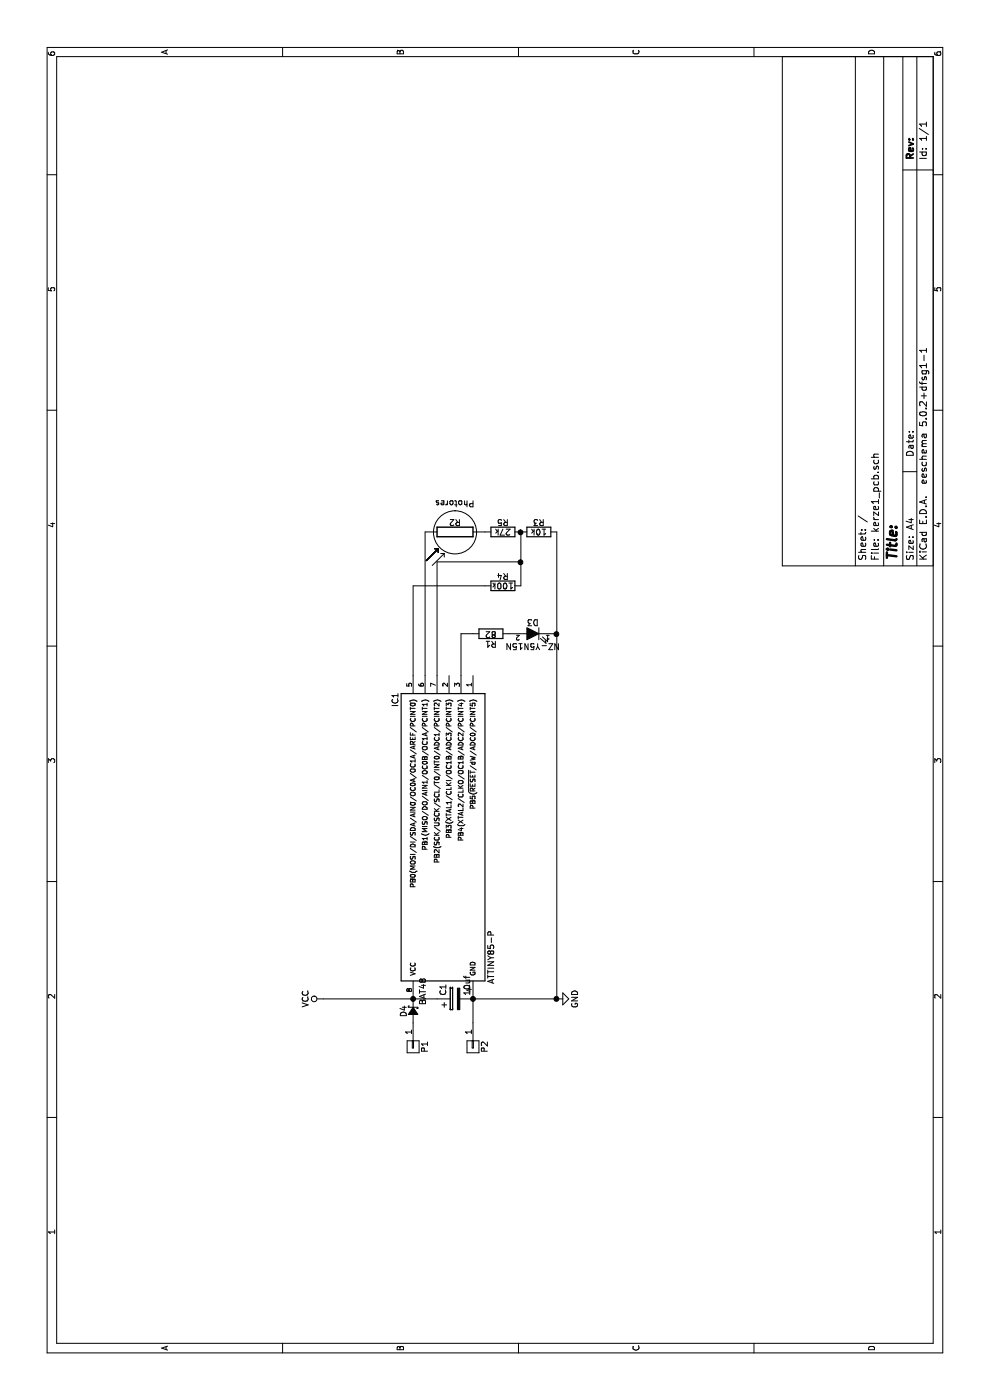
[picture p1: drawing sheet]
EESchema Schematic File Version 4
LIBS:kerze1_pcb-cache
EELAYER 26 0
EELAYER END
$Descr A4 11693 8268
encoding utf-8
Sheet 1 1
Title ""
Date ""
Rev ""
Comp ""
Comment1 ""
Comment2 ""
Comment3 ""
Comment4 ""
$EndDescr
$Comp
L kerze1_pcb-rescue:ATTINY85-P IC1
U 1 1
P 4700 3700
F 0 "IC1" H 3550 4100 50  0000 C CNN
F 1 "ATTINY85-P" H 5700 3300 50  0000 C CNN
F 2 "Housings_DIP:DIP-8_W7.62mm_LongPads" H 5700 3700 50  0001 C CIN
F 3 "" H 4700 3700 50  0000 C CNN
	1    4700 3700
	-1   0    0    -1  
$EndComp
$Comp
L kerze1_pcb-rescue:R R1
U 1 1
P 6400 4100
F 0 "R1" V 6480 4100 50  0000 C CNN
F 1 "82" V 6400 4100 50  0000 C CNN
F 2 "Resistors_SMD:R_1206_HandSoldering" V 6330 4100 50  0001 C CNN
F 3 "" H 6400 4100 50  0000 C CNN
	1    6400 4100
	-1   0    0    1   
$EndComp
$Comp
L kerze1_pcb-rescue:R R3
U 1 1
P 7250 4500
F 0 "R3" V 7330 4500 50  0000 C CNN
F 1 "10k" V 7250 4500 50  0000 C CNN
F 2 "Resistors_SMD:R_1206_HandSoldering" V 7180 4500 50  0001 C CNN
F 3 "" H 7250 4500 50  0000 C CNN
	1    7250 4500
	1    0    0    -1  
$EndComp
$Comp
L kerze1_pcb-rescue:LED D3
U 1 1
P 6400 4450
F 0 "D3" H 6400 4550 50  0000 C CNN
F 1 "NZ-Y5N15N" H 6400 4350 50  0000 C CNN
F 2 "Pin_Headers:Pin_Header_Straight_1x02" H 6400 4450 50  0001 C CNN
F 3 "" H 6400 4450 50  0000 C CNN
	1    6400 4450
	0    1    -1   0   
$EndComp
$Comp
L kerze1_pcb-rescue:Photores R2
U 1 1
P 7250 3800
F 0 "R2" V 7330 3800 50  0000 C CNN
F 1 "Photores" V 7460 3800 50  0000 C TNN
F 2 "Pin_Headers:Pin_Header_Straight_1x02" V 7180 3800 50  0001 C CNN
F 3 "" H 7250 3800 50  0000 C CNN
	1    7250 3800
	1    0    0    -1  
$EndComp
Wire Wire Line
	7000 3650 7000 4350
Wire Wire Line
	6050 3650 7000 3650
Connection ~ 7000 4350
Connection ~ 7250 4350
$Comp
L kerze1_pcb-rescue:CONN_01X01 P1
U 1 1
P 2950 3450
F 0 "P1" H 2950 3550 50  0000 C CNN
F 1 "CONN_01X01" V 3050 3450 50  0001 C CNN
F 2 "Pin_Headers:Pin_Header_Straight_1x01" H 2950 3450 50  0001 C CNN
F 3 "" H 2950 3450 50  0000 C CNN
	1    2950 3450
	-1   0    0    1   
$EndComp
$Comp
L kerze1_pcb-rescue:CONN_01X01 P2
U 1 1
P 2950 3950
F 0 "P2" H 2950 4050 50  0000 C CNN
F 1 "CONN_01X01" V 3050 3950 50  0001 C CNN
F 2 "Pin_Headers:Pin_Header_Straight_1x01" H 2950 3950 50  0001 C CNN
F 3 "" H 2950 3950 50  0000 C CNN
	1    2950 3950
	-1   0    0    1   
$EndComp
Wire Wire Line
	3350 2700 3350 3450
Connection ~ 3350 3450
Wire Wire Line
	3350 4650 6400 4650
$Comp
L power:GND #PWR2
U 1 1
P 3350 4650
F 0 "#PWR2" H 3350 4400 50  0001 C CNN
F 1 "GND" H 3350 4500 50  0000 C CNN
F 2 "" H 3350 4650 50  0000 C CNN
F 3 "" H 3350 4650 50  0000 C CNN
	1    3350 4650
	1    0    0    -1  
$EndComp
$Comp
L power:VCC #PWR1
U 1 1
P 3350 2700
F 0 "#PWR1" H 3350 2550 50  0001 C CNN
F 1 "VCC" H 3350 2850 50  0000 C CNN
F 2 "" H 3350 2700 50  0000 C CNN
F 3 "" H 3350 2700 50  0000 C CNN
	1    3350 2700
	1    0    0    -1  
$EndComp
Connection ~ 3350 3950
Wire Wire Line
	6800 4350 7000 4350
$Comp
L kerze1_pcb-rescue:D_Schottky_Small D4
U 1 1
P 3250 3450
F 0 "D4" H 3200 3530 50  0000 L CNN
F 1 "BAT48" H 2970 3370 50  0000 L CNN
F 2 "Diodes_SMD:MiniMELF_Standard" V 3250 3450 50  0001 C CNN
F 3 "" V 3250 3450 50  0000 C CNN
	1    3250 3450
	-1   0    0    -1  
$EndComp
Wire Wire Line
	3150 3950 3350 3950
Connection ~ 3350 4650
$Comp
L kerze1_pcb-rescue:R R4
U 1 1
P 6800 4200
F 0 "R4" V 6880 4200 50  0000 C CNN
F 1 "100k" V 6800 4200 50  0000 C CNN
F 2 "Resistors_SMD:R_1206_HandSoldering" V 6730 4200 50  0001 C CNN
F 3 "" H 6800 4200 50  0000 C CNN
	1    6800 4200
	1    0    0    -1  
$EndComp
Wire Wire Line
	6800 3450 6800 4050
$Comp
L kerze1_pcb-rescue:R R5
U 1 1
P 7250 4200
F 0 "R5" V 7330 4200 50  0000 C CNN
F 1 "27k" V 7250 4200 50  0000 C CNN
F 2 "Resistors_SMD:R_1206_HandSoldering" V 7180 4200 50  0001 C CNN
F 3 "" H 7250 4200 50  0000 C CNN
	1    7250 4200
	1    0    0    -1  
$EndComp
Wire Wire Line
	6050 3550 7250 3550
Wire Wire Line
	6800 3450 6050 3450
Wire Wire Line
	6400 3950 6400 3850
Wire Wire Line
	6400 3850 6050 3850
Connection ~ 6400 4650
$Comp
L kerze1_pcb-rescue:CP C1
U 1 1
P 3350 3800
F 0 "C1" H 3375 3900 50  0000 L CNN
F 1 "10uf" H 3375 3700 50  0000 L CNN
F 2 "Capacitors_SMD:C_1206_HandSoldering" H 3388 3650 50  0001 C CNN
F 3 "" H 3350 3800 50  0000 C CNN
	1    3350 3800
	1    0    0    -1  
$EndComp
Wire Wire Line
	3350 3950 3350 4650
Wire Wire Line
	7000 4350 7250 4350
Wire Wire Line
	3350 3450 3350 3650
Wire Wire Line
	6400 4650 7250 4650
$EndSCHEMATC
